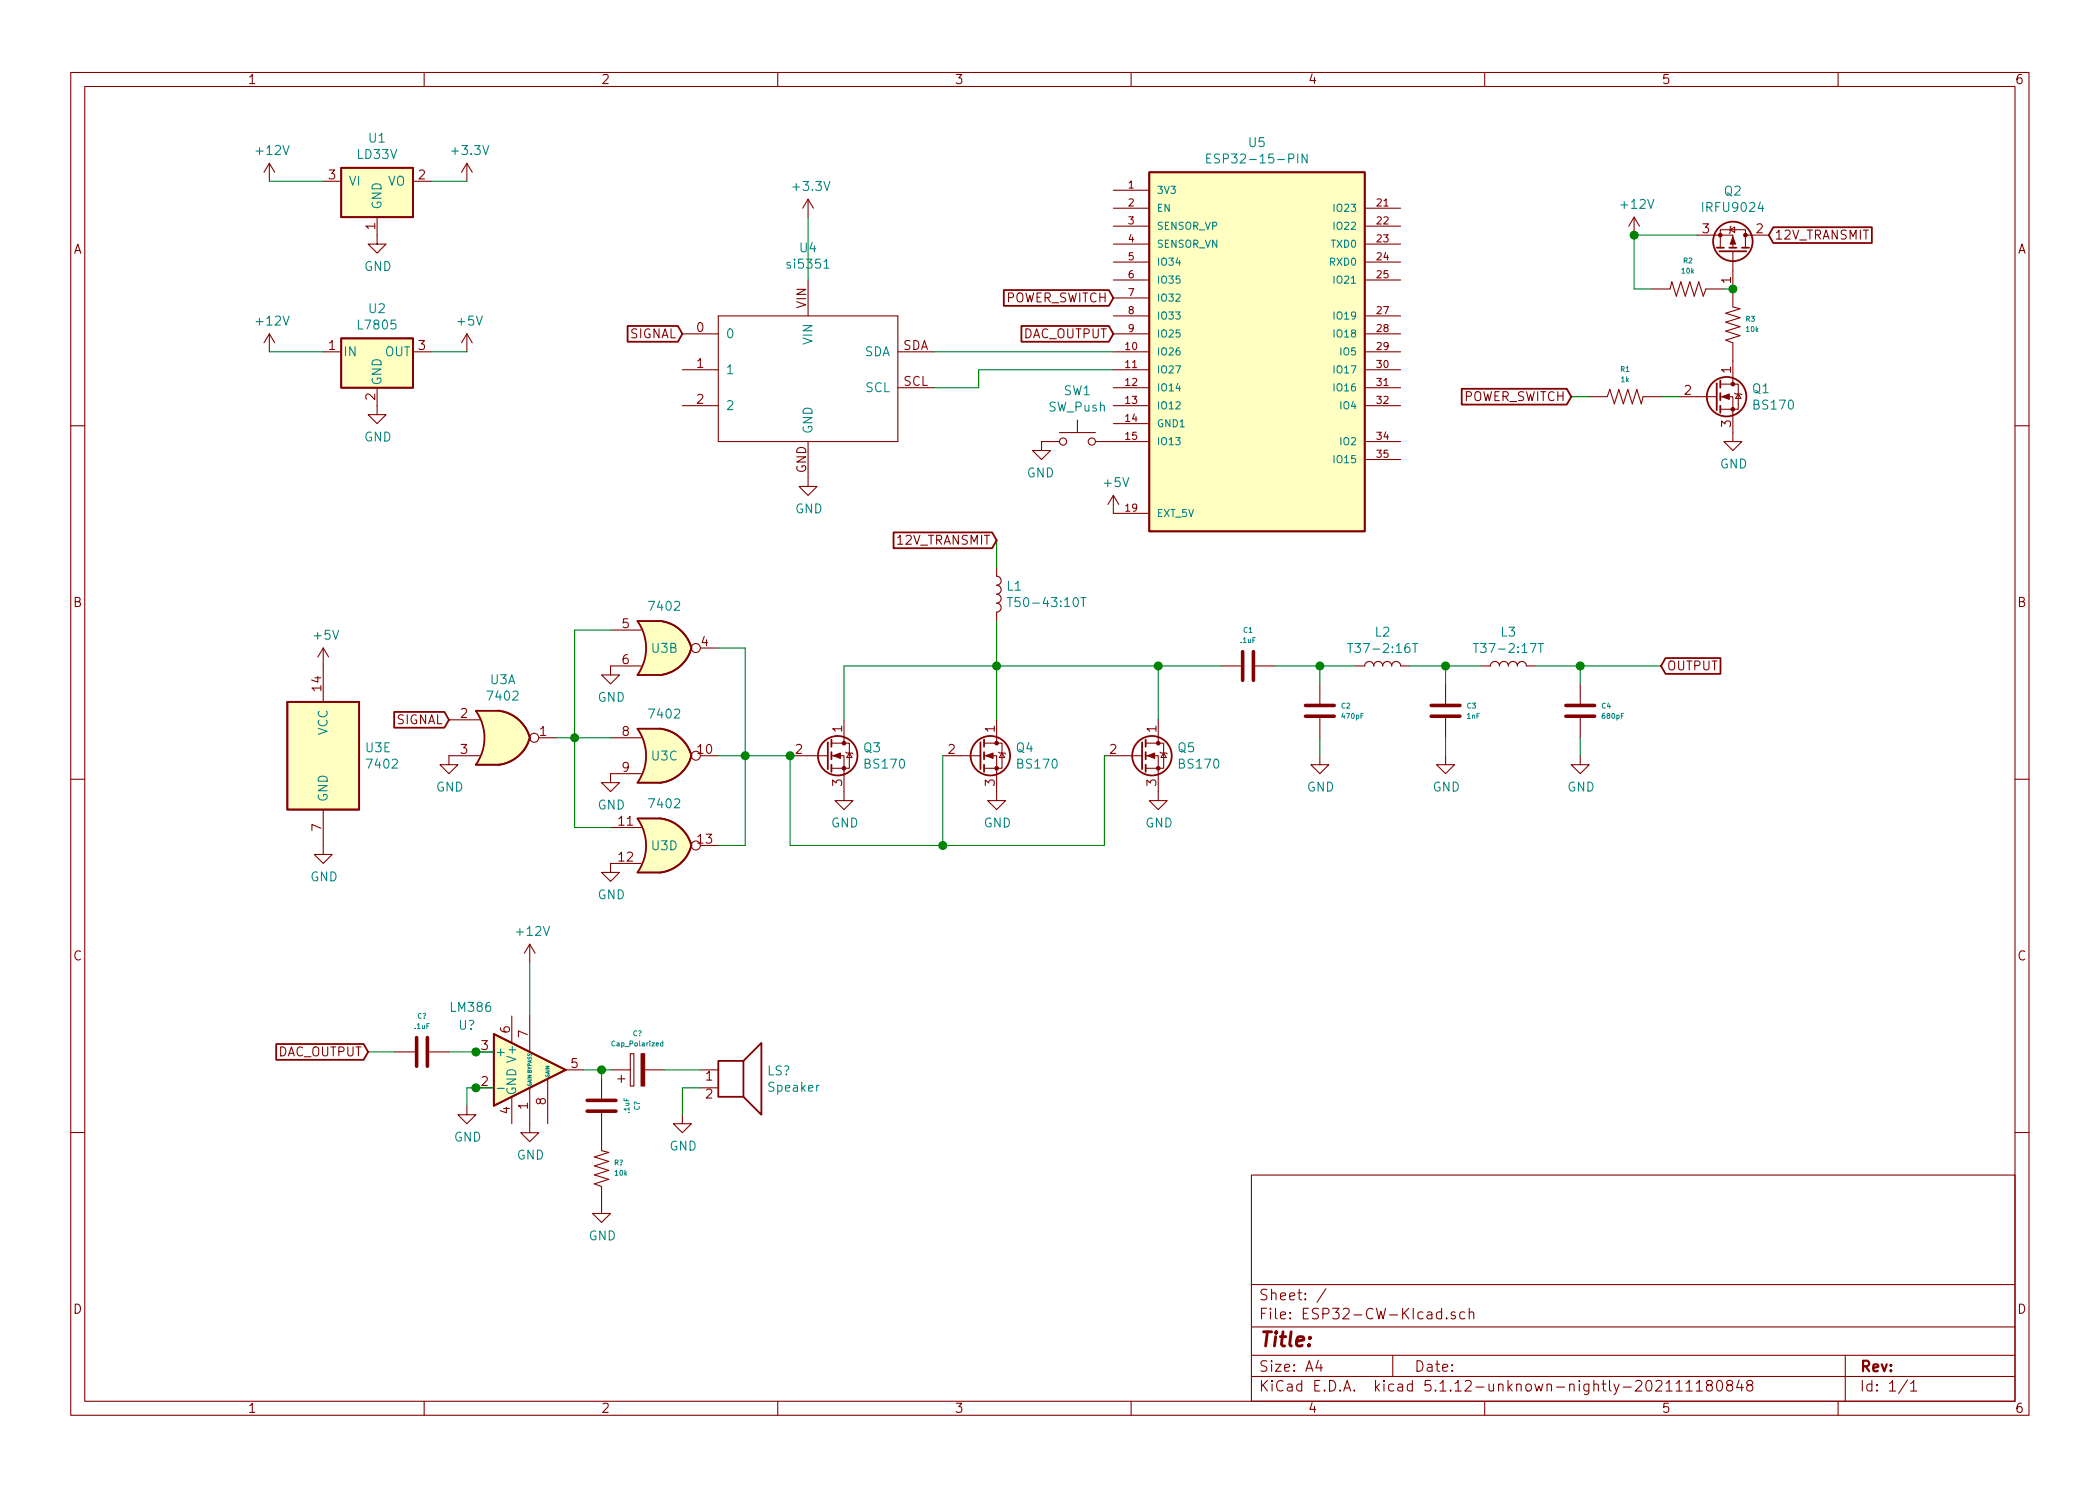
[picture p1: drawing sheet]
EESchema Schematic File Version 4
EELAYER 30 0
EELAYER END
$Descr A4 11693 8268
encoding utf-8
Sheet 1 1
Title ""
Date ""
Rev ""
Comp ""
Comment1 ""
Comment2 ""
Comment3 ""
Comment4 ""
$EndDescr
$Comp
L Xenir:ESP32-15-PIN U5
U 1 1
P 7000 1950
F 0 "U5" H 7000 3117 50  0000 C CNN
F 1 "ESP32-15-PIN" H 7000 3026 50  0000 C CNN
F 2 "" H 6400 3150 50  0001 L BNN
F 3 "" H 7000 1950 50  0001 L BNN
F 4 "4" H 7000 1950 50  0001 L BNN "PARTREV"
F 5 "Espressif Systems" H 6600 3100 50  0001 L BNN "MANUFACTURER"
	1    7000 1950
	1    0    0    -1  
$EndComp
$Comp
L Xenir:si5351 U4
U 1 1
P 4750 1650
F 0 "U4" H 4500 1931 50  0000 C CNN
F 1 "si5351" H 4500 1840 50  0000 C CNN
F 2 "" H 4450 1200 50  0001 C CNN
F 3 "" H 4450 1200 50  0001 C CNN
	1    4750 1650
	1    0    0    -1  
$EndComp
Wire Wire Line
	5200 1950 6200 1950
Wire Wire Line
	6200 2050 5450 2050
Wire Wire Line
	5450 2050 5450 2150
Wire Wire Line
	5450 2150 5200 2150
$Comp
L power:+3.3V #PWR06
U 1 1
P 2600 1000
F 0 "#PWR06" H 2600 850 50  0001 C CNN
F 1 "+3.3V" H 2615 1173 50  0000 C CNN
F 2 "" H 2600 1000 50  0001 C CNN
F 3 "" H 2600 1000 50  0001 C CNN
	1    2600 1000
	1    0    0    -1  
$EndComp
$Comp
L power:+3.3V #PWR013
U 1 1
P 4500 1200
F 0 "#PWR013" H 4500 1050 50  0001 C CNN
F 1 "+3.3V" H 4515 1373 50  0000 C CNN
F 2 "" H 4500 1200 50  0001 C CNN
F 3 "" H 4500 1200 50  0001 C CNN
	1    4500 1200
	1    0    0    -1  
$EndComp
Wire Wire Line
	4500 1200 4500 1550
$Comp
L Regulator_Linear:L7805 U2
U 1 1
P 2100 1950
F 0 "U2" H 2100 2192 50  0000 C CNN
F 1 "L7805" H 2100 2101 50  0000 C CNN
F 2 "" H 2125 1800 50  0001 L CIN
F 3 "http://www.st.com/content/ccc/resource/technical/document/datasheet/41/4f/b3/b0/12/d4/47/88/CD00000444.pdf/files/CD00000444.pdf/jcr:content/translations/en.CD00000444.pdf" H 2100 1900 50  0001 C CNN
	1    2100 1950
	1    0    0    -1  
$EndComp
$Comp
L power:+5V #PWR07
U 1 1
P 2600 1950
F 0 "#PWR07" H 2600 1800 50  0001 C CNN
F 1 "+5V" H 2615 2123 50  0000 C CNN
F 2 "" H 2600 1950 50  0001 C CNN
F 3 "" H 2600 1950 50  0001 C CNN
	1    2600 1950
	1    0    0    -1  
$EndComp
Wire Wire Line
	2400 1000 2600 1000
Wire Wire Line
	1500 1000 1800 1000
$Comp
L power:+12V #PWR01
U 1 1
P 1500 1000
F 0 "#PWR01" H 1500 850 50  0001 C CNN
F 1 "+12V" H 1515 1173 50  0000 C CNN
F 2 "" H 1500 1000 50  0001 C CNN
F 3 "" H 1500 1000 50  0001 C CNN
	1    1500 1000
	1    0    0    -1  
$EndComp
$Comp
L Xenir:LD33V U1
U 1 1
P 2100 850
F 0 "U1" H 2100 942 50  0000 C CNN
F 1 "LD33V" H 2100 851 50  0000 C CNN
F 2 "" H 2250 850 50  0001 C CNN
F 3 "" H 2250 850 50  0001 C CNN
	1    2100 850 
	1    0    0    -1  
$EndComp
Wire Wire Line
	1500 1950 1800 1950
$Comp
L power:+12V #PWR02
U 1 1
P 1500 1950
F 0 "#PWR02" H 1500 1800 50  0001 C CNN
F 1 "+12V" H 1515 2123 50  0000 C CNN
F 2 "" H 1500 1950 50  0001 C CNN
F 3 "" H 1500 1950 50  0001 C CNN
	1    1500 1950
	1    0    0    -1  
$EndComp
Wire Wire Line
	2400 1950 2600 1950
$Comp
L 74xx:7402 U3
U 1 1
P 2800 4100
F 0 "U3" H 2800 4425 50  0000 C CNN
F 1 "7402" H 2800 4334 50  0000 C CNN
F 2 "" H 2800 4100 50  0001 C CNN
F 3 "http://www.ti.com/lit/gpn/sn7402" H 2800 4100 50  0001 C CNN
	1    2800 4100
	1    0    0    -1  
$EndComp
$Comp
L 74xx:7402 U3
U 2 1
P 3700 3600
F 0 "U3" H 3700 3600 50  0000 C CNN
F 1 "7402" H 3700 3834 50  0000 C CNN
F 2 "" H 3700 3600 50  0001 C CNN
F 3 "http://www.ti.com/lit/gpn/sn7402" H 3700 3600 50  0001 C CNN
	2    3700 3600
	1    0    0    -1  
$EndComp
$Comp
L 74xx:7402 U3
U 3 1
P 3700 4200
F 0 "U3" H 3700 4200 50  0000 C CNN
F 1 "7402" H 3700 4434 50  0000 C CNN
F 2 "" H 3700 4200 50  0001 C CNN
F 3 "http://www.ti.com/lit/gpn/sn7402" H 3700 4200 50  0001 C CNN
	3    3700 4200
	1    0    0    -1  
$EndComp
$Comp
L 74xx:7402 U3
U 4 1
P 3700 4700
F 0 "U3" H 3700 4700 50  0000 C CNN
F 1 "7402" H 3700 4934 50  0000 C CNN
F 2 "" H 3700 4700 50  0001 C CNN
F 3 "http://www.ti.com/lit/gpn/sn7402" H 3700 4700 50  0001 C CNN
	4    3700 4700
	1    0    0    -1  
$EndComp
$Comp
L 74xx:7402 U3
U 5 1
P 1800 4200
F 0 "U3" H 2030 4246 50  0000 L CNN
F 1 "7402" H 2030 4155 50  0000 L CNN
F 2 "" H 1800 4200 50  0001 C CNN
F 3 "http://www.ti.com/lit/gpn/sn7402" H 1800 4200 50  0001 C CNN
	5    1800 4200
	1    0    0    -1  
$EndComp
$Comp
L power:+5V #PWR011
U 1 1
P 1800 3700
F 0 "#PWR011" H 1800 3550 50  0001 C CNN
F 1 "+5V" H 1815 3873 50  0000 C CNN
F 2 "" H 1800 3700 50  0001 C CNN
F 3 "" H 1800 3700 50  0001 C CNN
	1    1800 3700
	1    0    0    -1  
$EndComp
Text GLabel 3800 1850 0    50   Input ~ 0
SIGNAL
Text GLabel 2500 4000 0    50   Input ~ 0
SIGNAL
$Comp
L power:GND #PWR03
U 1 1
P 2500 4200
F 0 "#PWR03" H 2500 3950 50  0001 C CNN
F 1 "GND" H 2505 4027 50  0000 C CNN
F 2 "" H 2500 4200 50  0001 C CNN
F 3 "" H 2500 4200 50  0001 C CNN
	1    2500 4200
	1    0    0    -1  
$EndComp
$Comp
L power:GND #PWR09
U 1 1
P 3400 4300
F 0 "#PWR09" H 3400 4050 50  0001 C CNN
F 1 "GND" H 3405 4127 50  0000 C CNN
F 2 "" H 3400 4300 50  0001 C CNN
F 3 "" H 3400 4300 50  0001 C CNN
	1    3400 4300
	1    0    0    -1  
$EndComp
$Comp
L power:GND #PWR010
U 1 1
P 3400 4800
F 0 "#PWR010" H 3400 4550 50  0001 C CNN
F 1 "GND" H 3405 4627 50  0000 C CNN
F 2 "" H 3400 4800 50  0001 C CNN
F 3 "" H 3400 4800 50  0001 C CNN
	1    3400 4800
	1    0    0    -1  
$EndComp
$Comp
L power:GND #PWR08
U 1 1
P 3400 3700
F 0 "#PWR08" H 3400 3450 50  0001 C CNN
F 1 "GND" H 3405 3527 50  0000 C CNN
F 2 "" H 3400 3700 50  0001 C CNN
F 3 "" H 3400 3700 50  0001 C CNN
	1    3400 3700
	1    0    0    -1  
$EndComp
Wire Wire Line
	3100 4100 3200 4100
Wire Wire Line
	3200 3500 3400 3500
Wire Wire Line
	3200 4100 3400 4100
Wire Wire Line
	3200 4600 3400 4600
Connection ~ 3200 4100
Wire Wire Line
	3200 3500 3200 4100
Wire Wire Line
	3200 4100 3200 4600
Wire Wire Line
	4000 3600 4150 3600
Wire Wire Line
	4150 3600 4150 4200
Wire Wire Line
	4150 4700 4000 4700
Wire Wire Line
	4000 4200 4150 4200
Connection ~ 4150 4200
Wire Wire Line
	4150 4200 4150 4700
$Comp
L power:GND #PWR012
U 1 1
P 1800 4700
F 0 "#PWR012" H 1800 4450 50  0001 C CNN
F 1 "GND" H 1805 4527 50  0000 C CNN
F 2 "" H 1800 4700 50  0001 C CNN
F 3 "" H 1800 4700 50  0001 C CNN
	1    1800 4700
	1    0    0    -1  
$EndComp
$Comp
L power:+5V #PWR015
U 1 1
P 6200 2850
F 0 "#PWR015" H 6200 2700 50  0001 C CNN
F 1 "+5V" H 6215 3023 50  0000 C CNN
F 2 "" H 6200 2850 50  0001 C CNN
F 3 "" H 6200 2850 50  0001 C CNN
	1    6200 2850
	1    0    0    -1  
$EndComp
$Comp
L Switch:SW_Push SW1
U 1 1
P 6000 2450
F 0 "SW1" H 6000 2735 50  0000 C CNN
F 1 "SW_Push" H 6000 2644 50  0000 C CNN
F 2 "" H 6000 2650 50  0001 C CNN
F 3 "~" H 6000 2650 50  0001 C CNN
	1    6000 2450
	-1   0    0    -1  
$EndComp
$Comp
L power:GND #PWR04
U 1 1
P 2100 1300
F 0 "#PWR04" H 2100 1050 50  0001 C CNN
F 1 "GND" H 2105 1127 50  0000 C CNN
F 2 "" H 2100 1300 50  0001 C CNN
F 3 "" H 2100 1300 50  0001 C CNN
	1    2100 1300
	1    0    0    -1  
$EndComp
$Comp
L power:GND #PWR05
U 1 1
P 2100 2250
F 0 "#PWR05" H 2100 2000 50  0001 C CNN
F 1 "GND" H 2105 2077 50  0000 C CNN
F 2 "" H 2100 2250 50  0001 C CNN
F 3 "" H 2100 2250 50  0001 C CNN
	1    2100 2250
	1    0    0    -1  
$EndComp
$Comp
L power:GND #PWR014
U 1 1
P 5800 2450
F 0 "#PWR014" H 5800 2200 50  0001 C CNN
F 1 "GND" H 5805 2277 50  0000 C CNN
F 2 "" H 5800 2450 50  0001 C CNN
F 3 "" H 5800 2450 50  0001 C CNN
	1    5800 2450
	-1   0    0    -1  
$EndComp
$Comp
L Xenir:Resistor R1
U 1 1
P 9050 2200
F 0 "R1" H 9050 2354 28  0000 C CNN
F 1 "1k" H 9050 2297 28  0000 C CNN
F 2 "" H 9050 2100 50  0001 C CNN
F 3 "" H 9050 2100 50  0001 C CNN
	1    9050 2200
	1    0    0    -1  
$EndComp
$Comp
L Transistor_FET:BS170 Q1
U 1 1
P 9550 2200
F 0 "Q1" H 9754 2246 50  0000 L CNN
F 1 "BS170" H 9754 2155 50  0000 L CNN
F 2 "Package_TO_SOT_THT:TO-92_Inline" H 9750 2125 50  0001 L CIN
F 3 "https://www.onsemi.com/pub/Collateral/BS170-D.PDF" H 9550 2200 50  0001 L CNN
	1    9550 2200
	1    0    0    -1  
$EndComp
$Comp
L power:GND #PWR017
U 1 1
P 9650 2400
F 0 "#PWR017" H 9650 2150 50  0001 C CNN
F 1 "GND" H 9655 2227 50  0000 C CNN
F 2 "" H 9650 2400 50  0001 C CNN
F 3 "" H 9650 2400 50  0001 C CNN
	1    9650 2400
	1    0    0    -1  
$EndComp
Wire Wire Line
	8750 2200 8850 2200
Wire Wire Line
	9250 2200 9350 2200
$Comp
L Transistor_FET:IRF9540N Q2
U 1 1
P 9650 1400
F 0 "Q2" V 9992 1400 50  0000 C CNN
F 1 "IRFU9024" V 9901 1400 50  0000 C CNN
F 2 "Package_TO_SOT_THT:TO-220-3_Vertical" H 9850 1325 50  0001 L CIN
F 3 "http://www.irf.com/product-info/datasheets/data/irf9540n.pdf" H 9650 1400 50  0001 L CNN
	1    9650 1400
	0    1    -1   0   
$EndComp
$Comp
L Xenir:Resistor R2
U 1 1
P 9400 1600
F 0 "R2" H 9400 1446 28  0000 C CNN
F 1 "10k" H 9400 1503 28  0000 C CNN
F 2 "" H 9400 1500 50  0001 C CNN
F 3 "" H 9400 1500 50  0001 C CNN
	1    9400 1600
	-1   0    0    1   
$EndComp
Wire Wire Line
	9650 1600 9600 1600
Wire Wire Line
	9200 1600 9100 1600
Wire Wire Line
	9100 1600 9100 1300
Wire Wire Line
	9100 1300 9450 1300
$Comp
L power:+12V #PWR016
U 1 1
P 9100 1300
F 0 "#PWR016" H 9100 1150 50  0001 C CNN
F 1 "+12V" H 9115 1473 50  0000 C CNN
F 2 "" H 9100 1300 50  0001 C CNN
F 3 "" H 9100 1300 50  0001 C CNN
	1    9100 1300
	1    0    0    -1  
$EndComp
Connection ~ 9100 1300
$Comp
L Xenir:Resistor R3
U 1 1
P 9650 1800
F 0 "R3" V 9679 1732 28  0000 R CNN
F 1 "10k" V 9622 1732 28  0000 R CNN
F 2 "" H 9650 1700 50  0001 C CNN
F 3 "" H 9650 1700 50  0001 C CNN
	1    9650 1800
	0    -1   -1   0   
$EndComp
Connection ~ 9650 1600
Text GLabel 6200 1650 0    50   Input ~ 0
POWER_SWITCH
Text GLabel 8750 2200 0    50   Input ~ 0
POWER_SWITCH
Text GLabel 9850 1300 2    50   Input ~ 0
12V_TRANSMIT
$Comp
L Xenir:Inductor L1
U 1 1
P 5550 3300
F 0 "L1" V 5504 3352 50  0000 L CNN
F 1 "T50-43:10T" V 5595 3352 50  0000 L CNN
F 2 "" H 5550 3400 50  0001 C CNN
F 3 "" H 5550 3400 50  0001 C CNN
	1    5550 3300
	0    1    1    0   
$EndComp
Text GLabel 5550 3000 0    50   Input ~ 0
12V_TRANSMIT
Wire Wire Line
	5550 3700 5550 3450
Wire Wire Line
	5550 3000 5550 3150
$Comp
L Xenir:Capacitor C1
U 1 1
P 6950 3700
F 0 "C1" H 6950 3901 28  0000 C CNN
F 1 ".1uF" H 6950 3844 28  0000 C CNN
F 2 "" H 6950 3550 50  0001 C CNN
F 3 "" H 6950 3550 50  0001 C CNN
	1    6950 3700
	1    0    0    -1  
$EndComp
$Comp
L Xenir:Inductor L2
U 1 1
P 7700 3700
F 0 "L2" H 7700 3890 50  0000 C CNN
F 1 "T37-2:16T" H 7700 3799 50  0000 C CNN
F 2 "" H 7700 3800 50  0001 C CNN
F 3 "" H 7700 3800 50  0001 C CNN
	1    7700 3700
	1    0    0    -1  
$EndComp
$Comp
L Xenir:Inductor L3
U 1 1
P 8400 3700
F 0 "L3" H 8400 3890 50  0000 C CNN
F 1 "T37-2:17T" H 8400 3799 50  0000 C CNN
F 2 "" H 8400 3800 50  0001 C CNN
F 3 "" H 8400 3800 50  0001 C CNN
	1    8400 3700
	1    0    0    -1  
$EndComp
$Comp
L Xenir:Capacitor C2
U 1 1
P 7350 3950
F 0 "C2" V 7321 4065 28  0000 L CNN
F 1 "470pF" V 7378 4065 28  0000 L CNN
F 2 "" H 7350 3800 50  0001 C CNN
F 3 "" H 7350 3800 50  0001 C CNN
	1    7350 3950
	0    1    1    0   
$EndComp
$Comp
L Xenir:Capacitor C3
U 1 1
P 8050 3950
F 0 "C3" V 8021 4065 28  0000 L CNN
F 1 "1nF" V 8078 4065 28  0000 L CNN
F 2 "" H 8050 3800 50  0001 C CNN
F 3 "" H 8050 3800 50  0001 C CNN
	1    8050 3950
	0    1    1    0   
$EndComp
$Comp
L Xenir:Capacitor C4
U 1 1
P 8800 3950
F 0 "C4" V 8771 4065 28  0000 L CNN
F 1 "680pF" V 8828 4065 28  0000 L CNN
F 2 "" H 8800 3800 50  0001 C CNN
F 3 "" H 8800 3800 50  0001 C CNN
	1    8800 3950
	0    1    1    0   
$EndComp
$Comp
L power:GND #PWR018
U 1 1
P 7350 4200
F 0 "#PWR018" H 7350 3950 50  0001 C CNN
F 1 "GND" H 7355 4027 50  0000 C CNN
F 2 "" H 7350 4200 50  0001 C CNN
F 3 "" H 7350 4200 50  0001 C CNN
	1    7350 4200
	1    0    0    -1  
$EndComp
$Comp
L power:GND #PWR019
U 1 1
P 8050 4200
F 0 "#PWR019" H 8050 3950 50  0001 C CNN
F 1 "GND" H 8055 4027 50  0000 C CNN
F 2 "" H 8050 4200 50  0001 C CNN
F 3 "" H 8050 4200 50  0001 C CNN
	1    8050 4200
	1    0    0    -1  
$EndComp
$Comp
L power:GND #PWR020
U 1 1
P 8800 4200
F 0 "#PWR020" H 8800 3950 50  0001 C CNN
F 1 "GND" H 8805 4027 50  0000 C CNN
F 2 "" H 8800 4200 50  0001 C CNN
F 3 "" H 8800 4200 50  0001 C CNN
	1    8800 4200
	1    0    0    -1  
$EndComp
Wire Wire Line
	7100 3700 7350 3700
Wire Wire Line
	7850 3700 8050 3700
Wire Wire Line
	8550 3700 8800 3700
Wire Wire Line
	8800 3700 8800 3800
Wire Wire Line
	8050 3800 8050 3700
Connection ~ 8050 3700
Wire Wire Line
	8050 3700 8250 3700
Wire Wire Line
	7350 3800 7350 3700
Connection ~ 7350 3700
Wire Wire Line
	7350 3700 7550 3700
Wire Wire Line
	7350 4200 7350 4100
Wire Wire Line
	8050 4200 8050 4100
Wire Wire Line
	8800 4200 8800 4100
Wire Wire Line
	8800 3700 9250 3700
Connection ~ 8800 3700
Text GLabel 9250 3700 2    50   Input ~ 0
OUTPUT
$Comp
L power:GND #PWR0101
U 1 1
P 4500 2650
F 0 "#PWR0101" H 4500 2400 50  0001 C CNN
F 1 "GND" H 4505 2477 50  0000 C CNN
F 2 "" H 4500 2650 50  0001 C CNN
F 3 "" H 4500 2650 50  0001 C CNN
	1    4500 2650
	1    0    0    -1  
$EndComp
$Comp
L Transistor_FET:BS170 Q5
U 1 1
P 6350 4200
F 0 "Q5" H 6554 4246 50  0000 L CNN
F 1 "BS170" H 6554 4155 50  0000 L CNN
F 2 "Package_TO_SOT_THT:TO-92_Inline" H 6550 4125 50  0001 L CIN
F 3 "https://www.onsemi.com/pub/Collateral/BS170-D.PDF" H 6350 4200 50  0001 L CNN
	1    6350 4200
	1    0    0    -1  
$EndComp
$Comp
L Transistor_FET:BS170 Q3
U 1 1
P 4600 4200
F 0 "Q3" H 4804 4246 50  0000 L CNN
F 1 "BS170" H 4804 4155 50  0000 L CNN
F 2 "Package_TO_SOT_THT:TO-92_Inline" H 4800 4125 50  0001 L CIN
F 3 "https://www.onsemi.com/pub/Collateral/BS170-D.PDF" H 4600 4200 50  0001 L CNN
	1    4600 4200
	1    0    0    -1  
$EndComp
$Comp
L Transistor_FET:BS170 Q4
U 1 1
P 5450 4200
F 0 "Q4" H 5654 4246 50  0000 L CNN
F 1 "BS170" H 5654 4155 50  0000 L CNN
F 2 "Package_TO_SOT_THT:TO-92_Inline" H 5650 4125 50  0001 L CIN
F 3 "https://www.onsemi.com/pub/Collateral/BS170-D.PDF" H 5450 4200 50  0001 L CNN
	1    5450 4200
	1    0    0    -1  
$EndComp
$Comp
L power:GND #PWR0102
U 1 1
P 5550 4400
F 0 "#PWR0102" H 5550 4150 50  0001 C CNN
F 1 "GND" H 5555 4227 50  0000 C CNN
F 2 "" H 5550 4400 50  0001 C CNN
F 3 "" H 5550 4400 50  0001 C CNN
	1    5550 4400
	1    0    0    -1  
$EndComp
$Comp
L power:GND #PWR0103
U 1 1
P 4700 4400
F 0 "#PWR0103" H 4700 4150 50  0001 C CNN
F 1 "GND" H 4705 4227 50  0000 C CNN
F 2 "" H 4700 4400 50  0001 C CNN
F 3 "" H 4700 4400 50  0001 C CNN
	1    4700 4400
	1    0    0    -1  
$EndComp
$Comp
L power:GND #PWR0104
U 1 1
P 6450 4400
F 0 "#PWR0104" H 6450 4150 50  0001 C CNN
F 1 "GND" H 6455 4227 50  0000 C CNN
F 2 "" H 6450 4400 50  0001 C CNN
F 3 "" H 6450 4400 50  0001 C CNN
	1    6450 4400
	1    0    0    -1  
$EndComp
Wire Wire Line
	5250 4200 5250 4700
Wire Wire Line
	5250 4700 4400 4700
Wire Wire Line
	4400 4700 4400 4200
Wire Wire Line
	6150 4200 6150 4700
Wire Wire Line
	6150 4700 5250 4700
Connection ~ 5250 4700
Wire Wire Line
	4700 4000 4700 3700
Wire Wire Line
	4700 3700 5550 3700
Wire Wire Line
	5550 3700 5550 4000
Connection ~ 5550 3700
Wire Wire Line
	6450 4000 6450 3700
Wire Wire Line
	6450 3700 5550 3700
Wire Wire Line
	6450 3700 6800 3700
Connection ~ 6450 3700
Wire Wire Line
	4150 4200 4400 4200
Connection ~ 4400 4200
Text GLabel 6200 1850 0    50   Input ~ 0
DAC_OUTPUT
$Comp
L Amplifier_Audio:LM386 U?
U 1 1
P 2950 5950
F 0 "U?" H 2550 6200 50  0000 L CNN
F 1 "LM386" H 2500 6300 50  0000 L CNN
F 2 "" H 3050 6050 50  0001 C CNN
F 3 "http://www.ti.com/lit/ds/symlink/lm386.pdf" H 3150 6150 50  0001 C CNN
	1    2950 5950
	1    0    0    -1  
$EndComp
$Comp
L power:+12V #PWR?
U 1 1
P 2950 5350
F 0 "#PWR?" H 2950 5200 50  0001 C CNN
F 1 "+12V" H 2965 5523 50  0000 C CNN
F 2 "" H 2950 5350 50  0001 C CNN
F 3 "" H 2950 5350 50  0001 C CNN
	1    2950 5350
	1    0    0    -1  
$EndComp
Wire Wire Line
	2950 5650 2950 5350
$Comp
L power:GND #PWR?
U 1 1
P 2600 6150
F 0 "#PWR?" H 2600 5900 50  0001 C CNN
F 1 "GND" H 2605 5977 50  0000 C CNN
F 2 "" H 2600 6150 50  0001 C CNN
F 3 "" H 2600 6150 50  0001 C CNN
	1    2600 6150
	1    0    0    -1  
$EndComp
Wire Wire Line
	2750 6050 2650 6050
Wire Wire Line
	2600 6050 2600 6150
$Comp
L Xenir:Capacitor C?
U 1 1
P 2350 5850
F 0 "C?" H 2350 6051 28  0000 C CNN
F 1 ".1uF" H 2350 5994 28  0000 C CNN
F 2 "" H 2350 5700 50  0001 C CNN
F 3 "" H 2350 5700 50  0001 C CNN
	1    2350 5850
	1    0    0    -1  
$EndComp
Text GLabel 2050 5850 0    50   Input ~ 0
DAC_OUTPUT
Wire Wire Line
	2050 5850 2200 5850
Wire Wire Line
	2500 5850 2650 5850
$Comp
L power:GND #PWR?
U 1 1
P 2950 6250
F 0 "#PWR?" H 2950 6000 50  0001 C CNN
F 1 "GND" H 2955 6077 50  0000 C CNN
F 2 "" H 2950 6250 50  0001 C CNN
F 3 "" H 2950 6250 50  0001 C CNN
	1    2950 6250
	1    0    0    -1  
$EndComp
Connection ~ 2650 5850
Wire Wire Line
	2650 5850 2750 5850
Connection ~ 2650 6050
Wire Wire Line
	2650 6050 2600 6050
$Comp
L Xenir:Cap_Polarized C?
U 1 1
P 3550 5850
F 0 "C?" H 3550 5954 28  0000 C CNN
F 1 "Cap_Polarized" H 3550 5897 28  0000 C CNN
F 2 "" H 3550 5900 50  0001 C CNN
F 3 "" H 3550 5900 50  0001 C CNN
	1    3550 5850
	1    0    0    -1  
$EndComp
$Comp
L Xenir:Capacitor C?
U 1 1
P 3350 6150
F 0 "C?" H 3350 6351 28  0000 C CNN
F 1 ".1uF" H 3350 6294 28  0000 C CNN
F 2 "" H 3350 6000 50  0001 C CNN
F 3 "" H 3350 6000 50  0001 C CNN
	1    3350 6150
	0    1    1    0   
$EndComp
$Comp
L Xenir:Resistor R?
U 1 1
P 3350 6500
F 0 "R?" V 3379 6432 28  0000 R CNN
F 1 "10k" V 3322 6432 28  0000 R CNN
F 2 "" H 3350 6400 50  0001 C CNN
F 3 "" H 3350 6400 50  0001 C CNN
	1    3350 6500
	0    -1   -1   0   
$EndComp
$Comp
L power:GND #PWR?
U 1 1
P 3350 6700
F 0 "#PWR?" H 3350 6450 50  0001 C CNN
F 1 "GND" H 3355 6527 50  0000 C CNN
F 2 "" H 3350 6700 50  0001 C CNN
F 3 "" H 3350 6700 50  0001 C CNN
	1    3350 6700
	1    0    0    -1  
$EndComp
Wire Wire Line
	3250 5950 3350 5950
Wire Wire Line
	3350 6000 3350 5950
Connection ~ 3350 5950
Wire Wire Line
	3350 5950 3400 5950
$Comp
L Device:Speaker LS?
U 1 1
P 4100 5950
F 0 "LS?" H 4270 5946 50  0000 L CNN
F 1 "Speaker" H 4270 5855 50  0000 L CNN
F 2 "" H 4100 5750 50  0001 C CNN
F 3 "~" H 4090 5900 50  0001 C CNN
	1    4100 5950
	1    0    0    -1  
$EndComp
$Comp
L power:GND #PWR?
U 1 1
P 3800 6200
F 0 "#PWR?" H 3800 5950 50  0001 C CNN
F 1 "GND" H 3805 6027 50  0000 C CNN
F 2 "" H 3800 6200 50  0001 C CNN
F 3 "" H 3800 6200 50  0001 C CNN
	1    3800 6200
	1    0    0    -1  
$EndComp
Wire Wire Line
	3700 5950 3900 5950
Wire Wire Line
	3900 6050 3800 6050
Wire Wire Line
	3800 6050 3800 6200
$EndSCHEMATC
